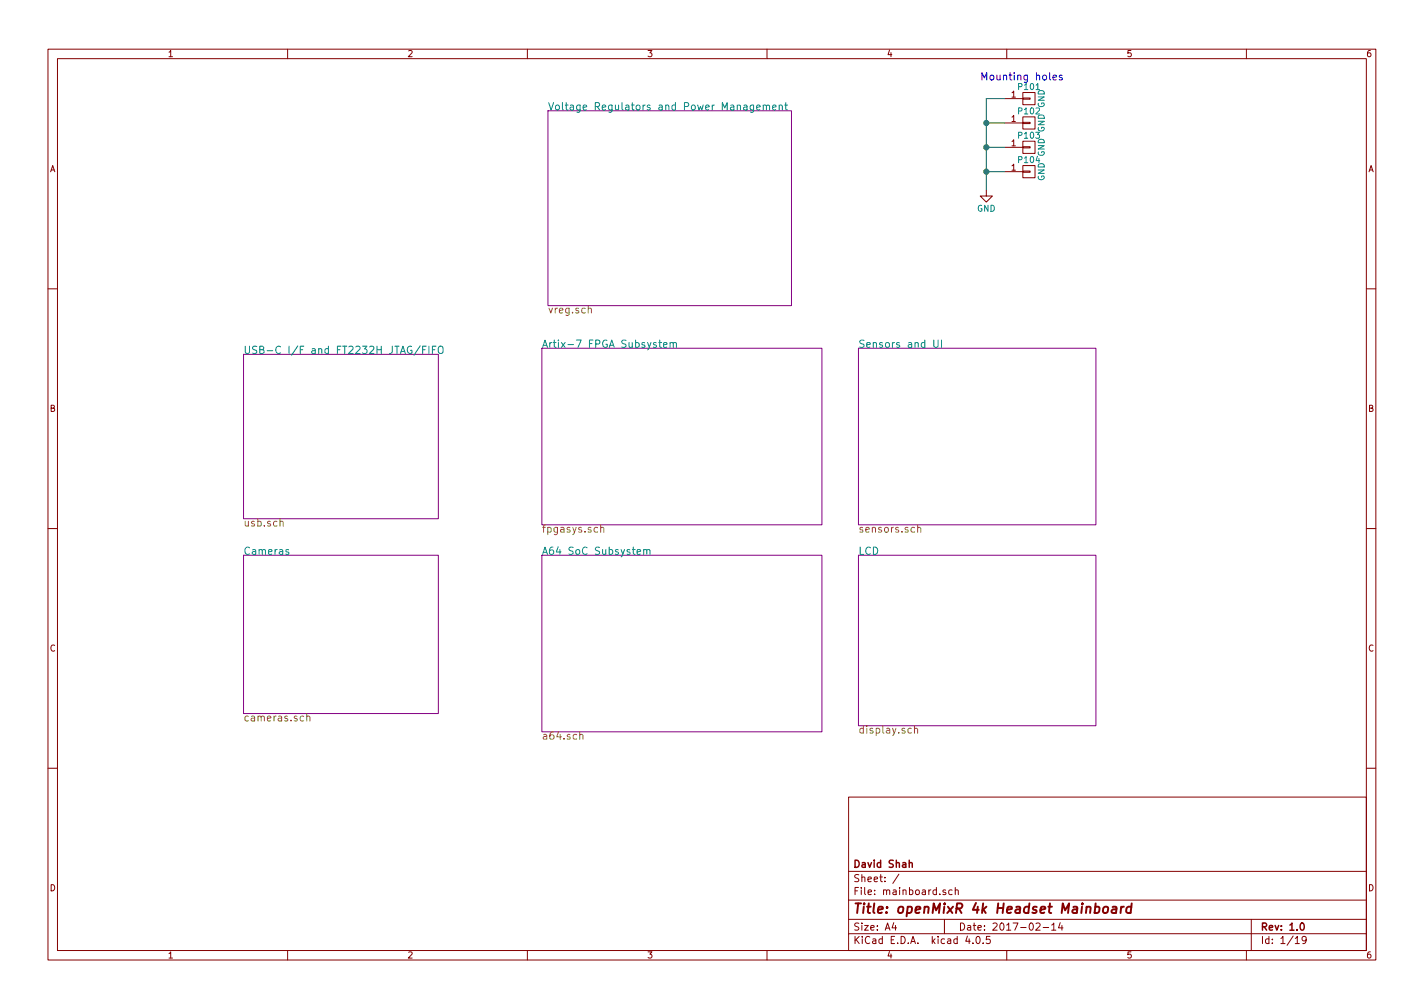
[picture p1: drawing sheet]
EESchema Schematic File Version 2
LIBS:mainboard-rescue
LIBS:power
LIBS:device
LIBS:transistors
LIBS:conn
LIBS:linear
LIBS:regul
LIBS:74xx
LIBS:cmos4000
LIBS:adc-dac
LIBS:memory
LIBS:xilinx
LIBS:microcontrollers
LIBS:dsp
LIBS:microchip
LIBS:analog_switches
LIBS:motorola
LIBS:texas
LIBS:intel
LIBS:audio
LIBS:interface
LIBS:digital-audio
LIBS:philips
LIBS:display
LIBS:cypress
LIBS:siliconi
LIBS:opto
LIBS:atmel
LIBS:contrib
LIBS:valves
LIBS:mainboard-parts
LIBS:old-parts
LIBS:fmcboard
LIBS:customconn
LIBS:mainboard-cache
EELAYER 25 0
EELAYER END
$Descr A4 11693 8268
encoding utf-8
Sheet 1 19
Title "openMixR 4k Headset Mainboard"
Date "2017-02-14"
Rev "1.0"
Comp "David Shah"
Comment1 ""
Comment2 ""
Comment3 ""
Comment4 ""
$EndDescr
$Sheet
S 2000 2900 1600 1350
U 57BC3A3E
F0 "USB-C I/F and FT2232H JTAG/FIFO" 60
F1 "usb.sch" 60
$EndSheet
$Sheet
S 2000 4550 1600 1300
U 57BECF99
F0 "Cameras" 60
F1 "cameras.sch" 60
$EndSheet
$Sheet
S 4450 4550 2300 1450
U 57C1B879
F0 "A64 SoC Subsystem" 60
F1 "a64.sch" 60
$EndSheet
$Sheet
S 4450 2850 2300 1450
U 57E7E7B6
F0 "Artix-7 FPGA Subsystem" 60
F1 "fpgasys.sch" 60
$EndSheet
$Sheet
S 4500 900  2000 1600
U 57BC8445
F0 "Voltage Regulators and Power Management" 60
F1 "vreg.sch" 60
$EndSheet
$Sheet
S 7050 4550 1950 1400
U 57E89D41
F0 "LCD" 60
F1 "display.sch" 60
$EndSheet
$Sheet
S 7050 2850 1950 1450
U 57E95105
F0 "Sensors and UI" 60
F1 "sensors.sch" 60
$EndSheet
$Comp
L CONN_01X01 P101
U 1 1
P 8450 800
F 0 "P101" H 8450 900 50  0000 C CNN
F 1 "GND" V 8550 800 50  0000 C CNN
F 2 "Custom Parts:M3_HOLE" H 8450 800 50  0001 C CNN
F 3 "" H 8450 800 50  0000 C CNN
	1    8450 800 
	1    0    0    -1  
$EndComp
$Comp
L CONN_01X01 P102
U 1 1
P 8450 1000
F 0 "P102" H 8450 1100 50  0000 C CNN
F 1 "GND" V 8550 1000 50  0000 C CNN
F 2 "Custom Parts:M3_HOLE" H 8450 1000 50  0001 C CNN
F 3 "" H 8450 1000 50  0000 C CNN
	1    8450 1000
	1    0    0    -1  
$EndComp
$Comp
L CONN_01X01 P103
U 1 1
P 8450 1200
F 0 "P103" H 8450 1300 50  0000 C CNN
F 1 "GND" V 8550 1200 50  0000 C CNN
F 2 "Custom Parts:M3_HOLE" H 8450 1200 50  0001 C CNN
F 3 "" H 8450 1200 50  0000 C CNN
	1    8450 1200
	1    0    0    -1  
$EndComp
$Comp
L CONN_01X01 P104
U 1 1
P 8450 1400
F 0 "P104" H 8450 1500 50  0000 C CNN
F 1 "GND" V 8550 1400 50  0000 C CNN
F 2 "Custom Parts:M3_HOLE" H 8450 1400 50  0001 C CNN
F 3 "" H 8450 1400 50  0000 C CNN
	1    8450 1400
	1    0    0    -1  
$EndComp
Wire Wire Line
	8250 800  8100 800 
Wire Wire Line
	8100 800  8100 1550
Wire Wire Line
	8250 1000 8100 1000
Connection ~ 8100 1000
Wire Wire Line
	8250 1200 8100 1200
Connection ~ 8100 1200
Wire Wire Line
	8250 1400 8100 1400
Connection ~ 8100 1400
$Comp
L GND #PWR01
U 1 1
P 8100 1550
F 0 "#PWR01" H 8100 1300 50  0001 C CNN
F 1 "GND" H 8100 1400 50  0000 C CNN
F 2 "" H 8100 1550 50  0000 C CNN
F 3 "" H 8100 1550 50  0000 C CNN
	1    8100 1550
	1    0    0    -1  
$EndComp
Text Notes 8050 650  0    60   ~ 0
Mounting holes
$EndSCHEMATC
